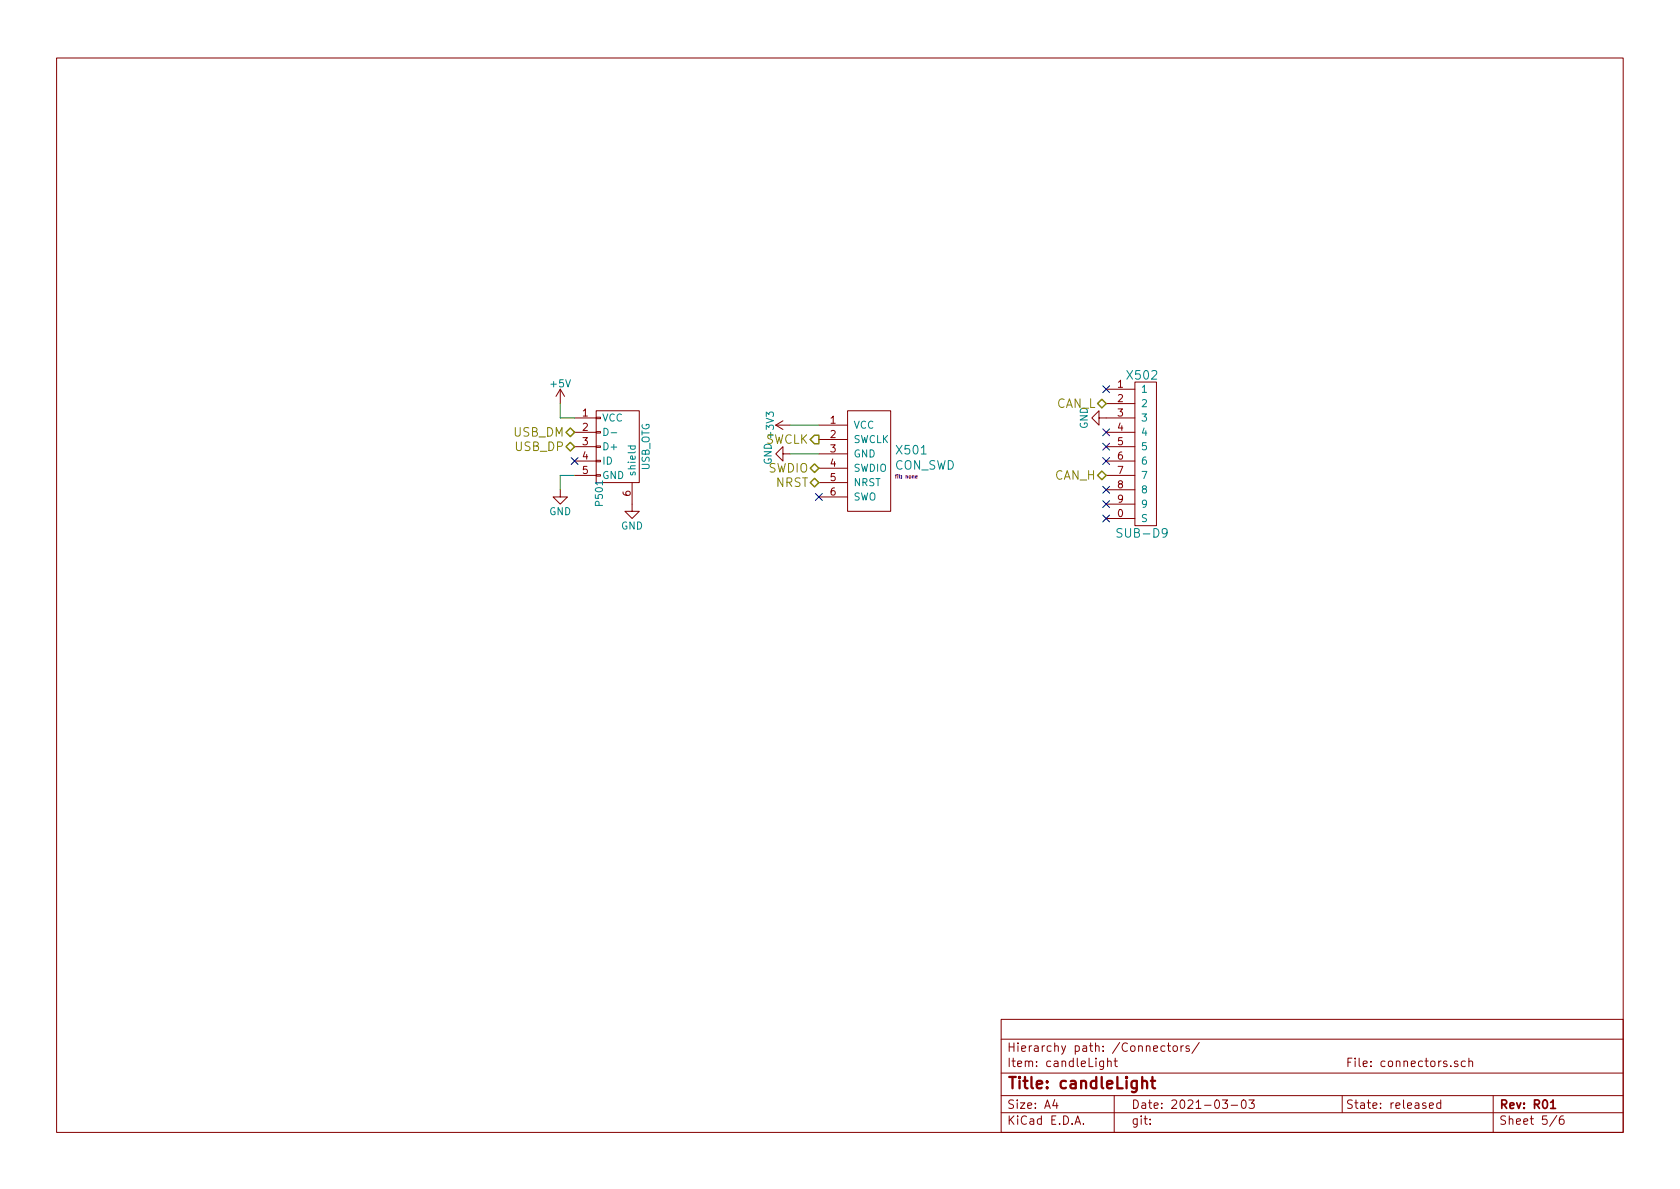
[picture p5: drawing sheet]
<svg xmlns="http://www.w3.org/2000/svg" width="297mm" height="210mm" viewBox="0 0 297 210" stroke-linecap="round" stroke-linejoin="round" font-family="sans-serif">
<g fill="none" stroke="#840000" stroke-width=".18">
<path d="M10 10.3h277v189.9h-277zM99.1 68.8l-.8 1.3M99.1 68.8v2.6M99.1 68.8l.7 1.3M101.6 73.9h3.8M101.6 76.4h3.8M101.6 79h3.8M105.4 72.6h7.6v12.7h-7.6zM105.4 73.8h.8v.2h-.8zM105.4 76.3h.8v.3h-.8zM105.4 78.9h.8v.2h-.8zM137.2 75.2h2.5"/>
<path d="M137.2 75.2l1.2 .7M138.4 74.4l-1.2 .8M144.8 75.2h5.1M144.8 77.7h5.1M149.9 72.6h7.6v17.8h-7.6zM194.3 73.9v-1.3l-1.3 1.3 1.3 1.3v-1.3h6.4M195.6 68.8h5.1M195.6 71.4h5.1M195.6 76.4h5.1M195.6 79h5.1M200.7 67.6h3.8v25.4h-3.8zM99.1 86.6v1.3h1.2l-1.2 1.2-1.3-1.2h1.3"/>
<path d="M101.6 81.5h3.8M101.6 84.1h3.8M105.4 81.4h.8v.3h-.8zM105.4 83.9h.8v.3h-.8zM111.8 85.3v5.1h1.2l-1.2 1.3-1.3-1.3h1.3M138.4 80.3v-1.3l-1.2 1.3 1.2 1.2v-1.2h1.3M144.8 80.3h5.1M144.8 82.8h5.1M144.8 85.3h5.1M144.8 87.9h5.1M195.6 91.7h5.1M195.6 81.5h5.1"/>
<path d="M195.6 84.1h5.1M195.6 86.6h5.1M195.6 89.1h5.1M177 180.3h110v19.9h-110zM177 196.8h110M177 193.7h110M177 189.8h110M177 183.8h110M186.5 194.4l-.4 1.1h1M186.8 195v1M190.1 198.8l.5-1.5 .5 1.5M190.2 198.4h.7"/>
<path d="M191.6 198.7v.1M195.1 187.6v1.2l-.3 .3-.3-.1M195.1 187.7l-.4-.1-.3 .3 .1 .6 .2 .1 .4-.1M195.8 187.8l.3-.2 .3 .1 .1 .9M195.8 187.1v1.5M197 187.6h.6M197 193.7v6.5M197.2 187.1v1.3l.4 .2M203.4 198.7v.1M203.4 197.9v.1M206 185l-.5-.1-.2 .3v.6l.2 .1 .5-.1M206.4 184.9h.6"/>
<path d="M206.6 184.4v1.3l.4 .2M207.5 185.1l.2-.2 .4 .2 .1 .5-.1 .2-.4 .1-.2-.1zM208.8 184.9v1M209.2 184.9l-.4 .3M210.3 185a.37 .37 0 0 0-.6 .1l.1 .3 .5 .1v.1l-.2 .3-.4-.1M212 184.3l-1.3 2M216.1 194.5h.9l-.4 .6 .4 .1v.7l-.2 .1-.7-.1M217.7 195.4h1.1M219.6 194.7l.4-.2a.94 .94 0 0 1 0 1.5 .82 .82 0 0 1-.4-1.3zM220.8 194.5h1l-.5 .6 .4 .1v.7l-.2 .1-.7-.1M237.3 193.7v3M252.7 195.5l.7-.1v-.3l-.4-.1-.3 .2 .1 .7h.6"/>
<path d="M254.7 195.1l-.4-.1-.3 .3 .1 .6 .2 .1 .4-.1M254.7 194.5v1.5M257.7 187.7a.37 .37 0 0 0-.6 .1l.1 .3 .5 .1 .1 .1-.2 .3-.5-.1M259.1 187.7l-.5-.1-.2 .3v.6l.2 .1 .5-.1M259.7 187.8l.1-.1a.37 .37 0 0 1 .6 .1v.8M259.7 187.1v1.5M264 193.7v6.5M275.3 197.3l-1.3 1.9M276.4 197.3a.59 .59 0 0 0-.7 .7l.1 .7 .2 .1 .5-.1 .1-.5-.2-.2-.4-.1-.3 .3"/>
</g>
<path d="M274.2 194.9l.4-.4v1.5M274.2 196h.8" fill="none" stroke="#840000" stroke-width=".3"/>
<path d="M202 191.3a.51 .51 0 0 1 .8 .1v1.1M203.5 191.1h.7M203.8 190.4v1.8l.1 .1 .3 .2" fill="none" stroke="#840000" stroke-width=".41"/>
<path d="M161.9 84.3h.3v-.2l-.3 .1v.3h.3" fill="none" stroke="#840084" stroke-width=".18"/>
<path d="M106.8 75.7a.64 .64 0 0 1 .7 .7 .64 .64 0 0 1-.7 .6zM108.1 76.5h.9M111 78.9h1.3M111.5 78.9v.3l.2 .2 .6-.1v-.4" fill="none" stroke="#008484" stroke-width=".18"/>
<path d="M99.1 71.4v2.5h2.5M139.7 75.2h5.1M101.6 84.1h-2.5v2.5M139.7 80.3h5.1" fill="none" stroke="#008400" stroke-width=".18"/>
<path d="M100.1 79l.7-.8 .8 .8-.8 .8zM100.1 76.4l.7-.7 .8 .7-.8 .8zM144 77h.8v1.5h-.8l-.7-.8zM194.1 71.4l.7-.8 .8 .8-.8 .7zM143.3 85.3l.7-.7 .8 .7-.8 .8zM143.3 82.8l.7-.8 .8 .8-.8 .8zM194.1 84.1l.7-.8 .8 .8-.8 .7z" fill="none" stroke="#848400" stroke-width=".25"/>
<g fill="none" stroke="#000084" stroke-width=".18">
<path d="M195 75.8l1.2 1.3M195 78.4l1.2 1.2M195 68.2l1.2 1.2M196.2 75.8l-1.2 1.3M196.2 78.4l-1.2 1.2M196.2 68.2l-1.2 1.2M101 80.9l1.2 1.2M102.2 80.9l-1.2 1.2M144.2 87.3l1.2 1.2M145.4 87.3l-1.2 1.2M195 80.9l1.2 1.2M195 86l1.2 1.2"/>
<path d="M195 88.5l1.2 1.3M195 91.1l1.2 1.2M196.2 80.9l-1.2 1.2M196.2 86l-1.2 1.2M196.2 88.5l-1.2 1.3M196.2 91.1l-1.2 1.2"/>
</g>
<text font-size="2.8" fill="#840000" x="178" y="192.6">Title: candleLight</text>
<g font-size="2.1" fill="#008484">
<text x="199.5" y="67.1">X502</text>
<text x="158.1" y="83.1">CON_SWD</text>
<text x="158.7" y="80.4">X501</text>
<text x="198" y="95.1">SUB-D9</text>
</g>
<g font-size="2.1" fill="#848400">
<text x="90.9" y="77.2">USB_DM</text>
<text x="186.7" y="72.1">CAN_L</text>
<text x="91.2" y="79.8">USB_DP</text>
<text x="135.2" y="78.5">SWCLK</text>
<text x="135.8" y="83.6">SWDIO</text>
<text x="137.2" y="86.1">NRST</text>
<text x="186.5" y="84.8">CAN_H</text>
</g>
<g font-size="2.1" fill="#840000">
<text x="178" y="186">Hierarchy path: /Connectors/</text>
<text x="178" y="188.7">Item: candleLight</text>
<text x="237.9" y="188.7">File: connectors.sch</text>
<text x="178" y="196.1">Size: A4</text>
<text x="200" y="196.1">Date: 2021-03-03</text>
<text x="237.9" y="196.1">State: released</text>
<text x="265" y="196.1">Rev: R01</text>
<text x="178" y="198.9">KiCad E.D.A.</text>
<text x="200" y="198.9">git:</text>
<text x="265" y="198.9">Sheet 5/6</text>
</g>
<g font-size="1.8" fill="#008484">
<text x="97.5" y="68.5">+5V</text>
<text x="201.7" y="69.5">1</text>
<text x="106.4" y="74.5">VCC</text>
<text x="150.9" y="75.8">VCC</text>
<text x="201.7" y="72">2</text>
<text x="201.7" y="74.5">3</text>
<text x="201.7" y="77.1">4</text>
<text x="106.4" y="79.6">D+</text>
<text x="106.4" y="82.2">ID</text>
<text x="114.9" y="83.3" transform="rotate(-90 114.9 83.3)">USB_OTG</text>
<text x="136.4" y="82.2" transform="rotate(-90 136.4 82.2)">GND +3V3</text>
<text x="150.9" y="78.4">SWCLK</text>
<text x="150.9" y="80.9">GND</text>
<text x="150.9" y="83.4">SWDIO</text>
<text x="201.7" y="79.6">5</text>
<text x="201.7" y="82.2">6</text>
<text x="106.4" y="84.7">GND</text>
<text x="106.6" y="89.3" transform="rotate(-90 106.6 89.3)">P501</text>
<text x="112.4" y="84.3" transform="rotate(-90 112.4 84.3)">shield</text>
<text x="150.9" y="86">NRST</text>
<text x="150.9" y="88.5">SWO</text>
<text x="201.7" y="84.7">7</text>
<text x="201.7" y="87.2">8</text>
<text x="201.7" y="89.8">9</text>
<text x="97.1" y="91.1">GND</text>
<text x="109.8" y="93.6">GND</text>
<text x="201.7" y="92.3">S</text>
</g>
<g font-size="1.8" fill="#840000">
<text x="197.6" y="68.6">1</text>
<text x="197.6" y="71.1">2</text>
<text x="103" y="73.7">1</text>
<text x="103" y="76.2">2</text>
<text x="146.8" y="74.9">1</text>
<text x="146.8" y="77.5">2</text>
<text x="197.6" y="73.7">3</text>
<text x="197.6" y="76.2">4</text>
<text x="103" y="78.7">3</text>
<text x="103" y="81.3">4</text>
<text x="103" y="83.8">5</text>
<text x="146.8" y="80">3</text>
<text x="146.8" y="82.5">4</text>
<text x="197.6" y="78.7">5</text>
<text x="197.6" y="81.3">6</text>
<text x="197.6" y="83.8">7</text>
<text x="111.5" y="87.7" transform="rotate(-90 111.5 87.7)">6</text>
<text x="146.8" y="85.1">5</text>
<text x="146.8" y="87.6">6</text>
<text x="197.6" y="86.4">8</text>
<text x="197.6" y="88.9">9</text>
<text x="197.6" y="91.4">0</text>
</g>
<text font-size="1.8" fill="#848400" x="192.3" y="75.9" transform="rotate(-90 192.3 75.9)">GND</text>
<text font-size=".9" fill="#840084" x="158.5" y="84.6">fit: none</text>
</svg>
